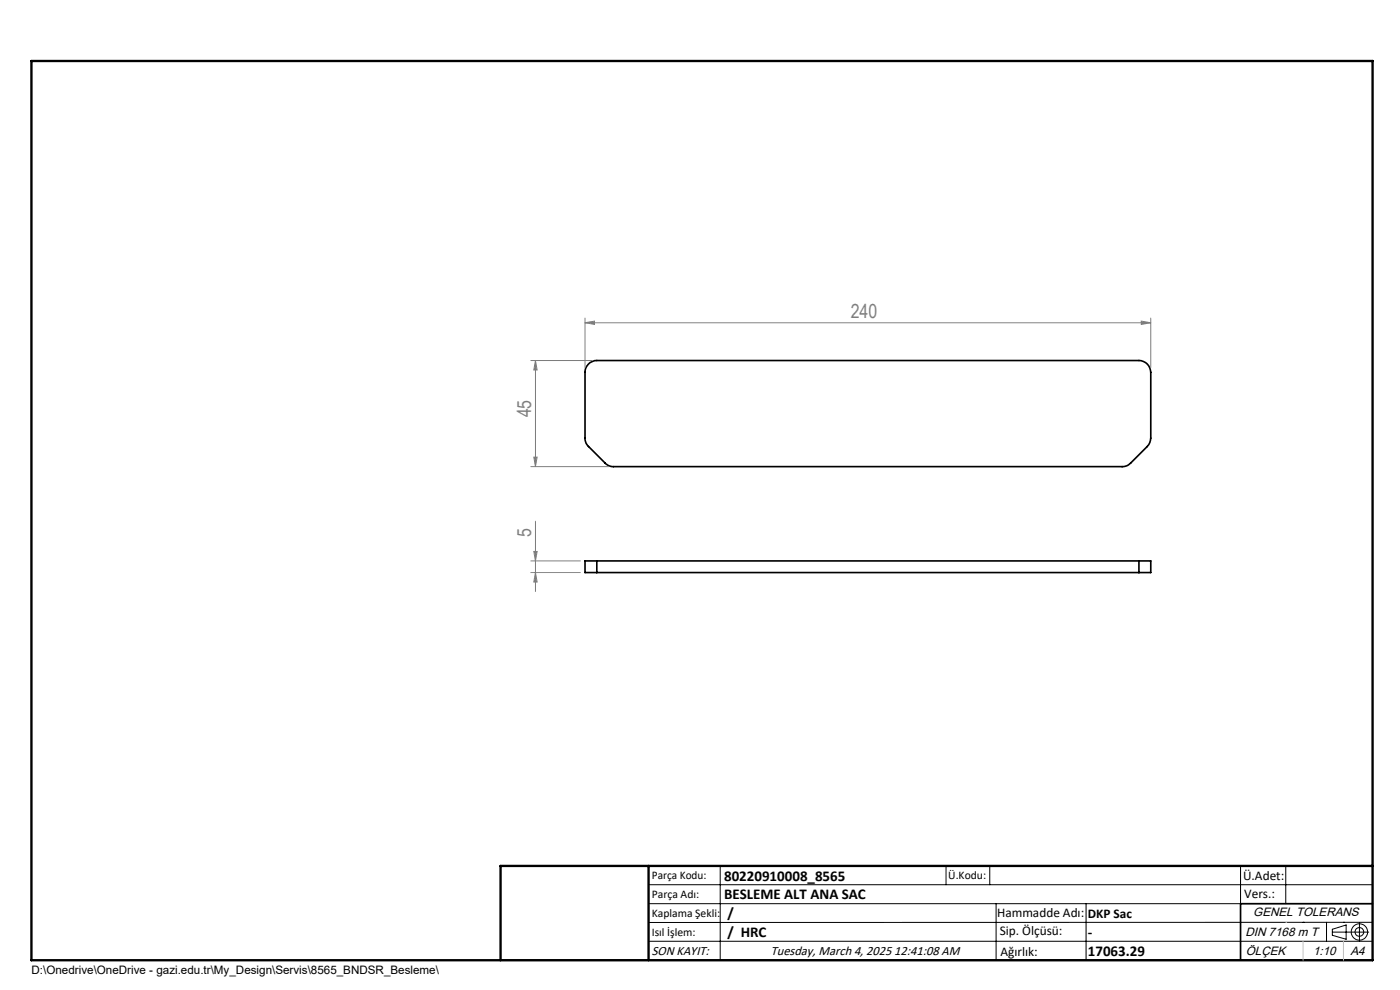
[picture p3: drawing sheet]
<svg xmlns="http://www.w3.org/2000/svg" width="297mm" height="210mm" viewBox="0 0 297 210" stroke-linecap="round" stroke-linejoin="round" font-family="sans-serif">
<path d="M124.8 77.2a2.72 2.72 0 0 1 1.8-.7h115a2.53 2.53 0 0 1 2.5 2.5v13.9a2.72 2.72 0 0 1-.7 1.8l-3.5 3.5a2.33 2.33 0 0 1-1.8 .8h-108a2.32 2.32 0 0 1-1.7-.8l-3.6-3.5a2.32 2.32 0 0 1-.7-1.8v-13.9a2.32 2.32 0 0 1 .7-1.8zM126.6 119h-2.5v2.5h2.5M126.6 119v2.5M126.6 119h115M241.6 119h2.5v2.5h-2.5M241.6 119v2.5M126.6 121.5h115M291.2 191.7h-28v12M106.2 203.7h185" fill="none" stroke="#000" stroke-width=".35"/>
<g fill="none" stroke="#808080" stroke-width=".21">
<path d="M112.6 76.5h13M113.6 76.5l.3 2h-.7zM113.6 76.5v22.5M124.1 68.5l2-.4v.7zM124.1 67.5v10.5M124.1 68.5h120M242.1 68.1l2 .4-2 .3zM244.1 67.5v10.5M112.6 99h16.6M113.2 97h.7l-.3 2zM112.6 119h10.5M113.2 117h.7l-.3 2z"/>
<path d="M113.6 110.6v14.9M112.6 121.5h10.5M113.6 121.5l.3 2h-.7z"/>
</g>
<g fill="none" stroke="#000" stroke-width=".21">
<path d="M137.6 187.7h153.6M137.6 191.7h153.6M137.6 199.7h153.6M152.8 183.7v20M200.7 183.7v4M210 183.7v4M211.3 191.7v12M230.4 191.7v12M263.2 183.7v20M272.8 183.7v8M276.4 195.6h.1M281.4 195.6v4.1"/>
<path d="M282.6 197.7h7.8M282.6 197.1l3-.9v3l-3-.8zM285 195.6h.1M288.4 195.8v3.8M291.2 195.6l-153.6 .1"/>
<circle cx="288.4" cy="197.7" r="1.74"/>
<circle cx="288.4" cy="197.7" r=".93"/>
</g>
<path d="M6.7 12.9h284.5v190.8h-284.5zM137.6 183.7v20M291.2 183.7h-185v20" fill="none" stroke="#000" stroke-width=".5"/>
<path d="M272.8 195.6h.1M276.4 199.7v4M285 199.7v4" fill="none" stroke="#c0c0c0" stroke-width=".21"/>
<g fill="#808080">
<path d="M124.1 68.5l2-.4v.7zM242.1 68.1l2 .4-2 .3z"/>
<path d="M113.2 117h.7l-.3 2zM113.6 121.5l.3 2h-.7z"/>
<path d="M113.2 97h.7l-.3 2zM113.6 76.5l.3 2h-.7z"/>
</g>
<g font-size="4.1" fill="#808080">
<text x="180.5" y="67.5">240</text>
<text x="112.7" y="88.5" transform="rotate(-90 112.7 88.5)">45</text>
<text x="112.7" y="114" transform="rotate(-90 112.7 114)">5</text>
</g>
<g font-size="3.2">
<text x="153.6" y="190.8">BESLEME ALT ANA SAC</text>
<text x="153.6" y="186.8">80220910008_8565</text>
<text x="154.3" y="194.8">/</text>
<text x="154.3" y="198.8">/ HRC</text>
<text x="230.8" y="198.7">-</text>
<text x="230.8" y="202.8">17063.29</text>
</g>
<g font-size="2.8">
<text x="263.7" y="186.7">Ü.Adet:</text>
<text x="263.9" y="190.5">Vers.:</text>
<text x="211.5" y="194.5">Hammadde Adı:</text>
<text x="230.8" y="194.7">DKP Sac</text>
<text x="138.3" y="202.6">SON KAYIT:</text>
<text x="163.5" y="202.6">Tuesday, March 4, 2025 12:41:08 AM</text>
<text x="212.1" y="198.4">Sip. Ölçüsü:</text>
<text x="212.2" y="202.7">Ağırlık:</text>
</g>
<g font-size="2.6">
<text x="265.9" y="194.4">GENEL TOLERANS</text>
<text x="264.2" y="198.5">DIN 7168 m T</text>
<text x="264.3" y="202.6">ÖLÇEK</text>
<text x="278.5" y="202.6">1:10</text>
<text x="286.5" y="202.6">A4</text>
</g>
<g font-size="2.5">
<text x="138.3" y="186.4">Parça Kodu:</text>
<text x="138.3" y="190.5">Parça Adı:</text>
<text x="201.2" y="186.5">Ü.Kodu:</text>
<text x="138.3" y="194.5">Kaplama Şekli:</text>
<text x="138.3" y="198.6">Isıl İşlem:</text>
<text x="6.7" y="206.7">D:\Onedrive\OneDrive - gazi.edu.tr\My_Design\Servis\8565_BNDSR_Besleme\</text>
</g>
</svg>
